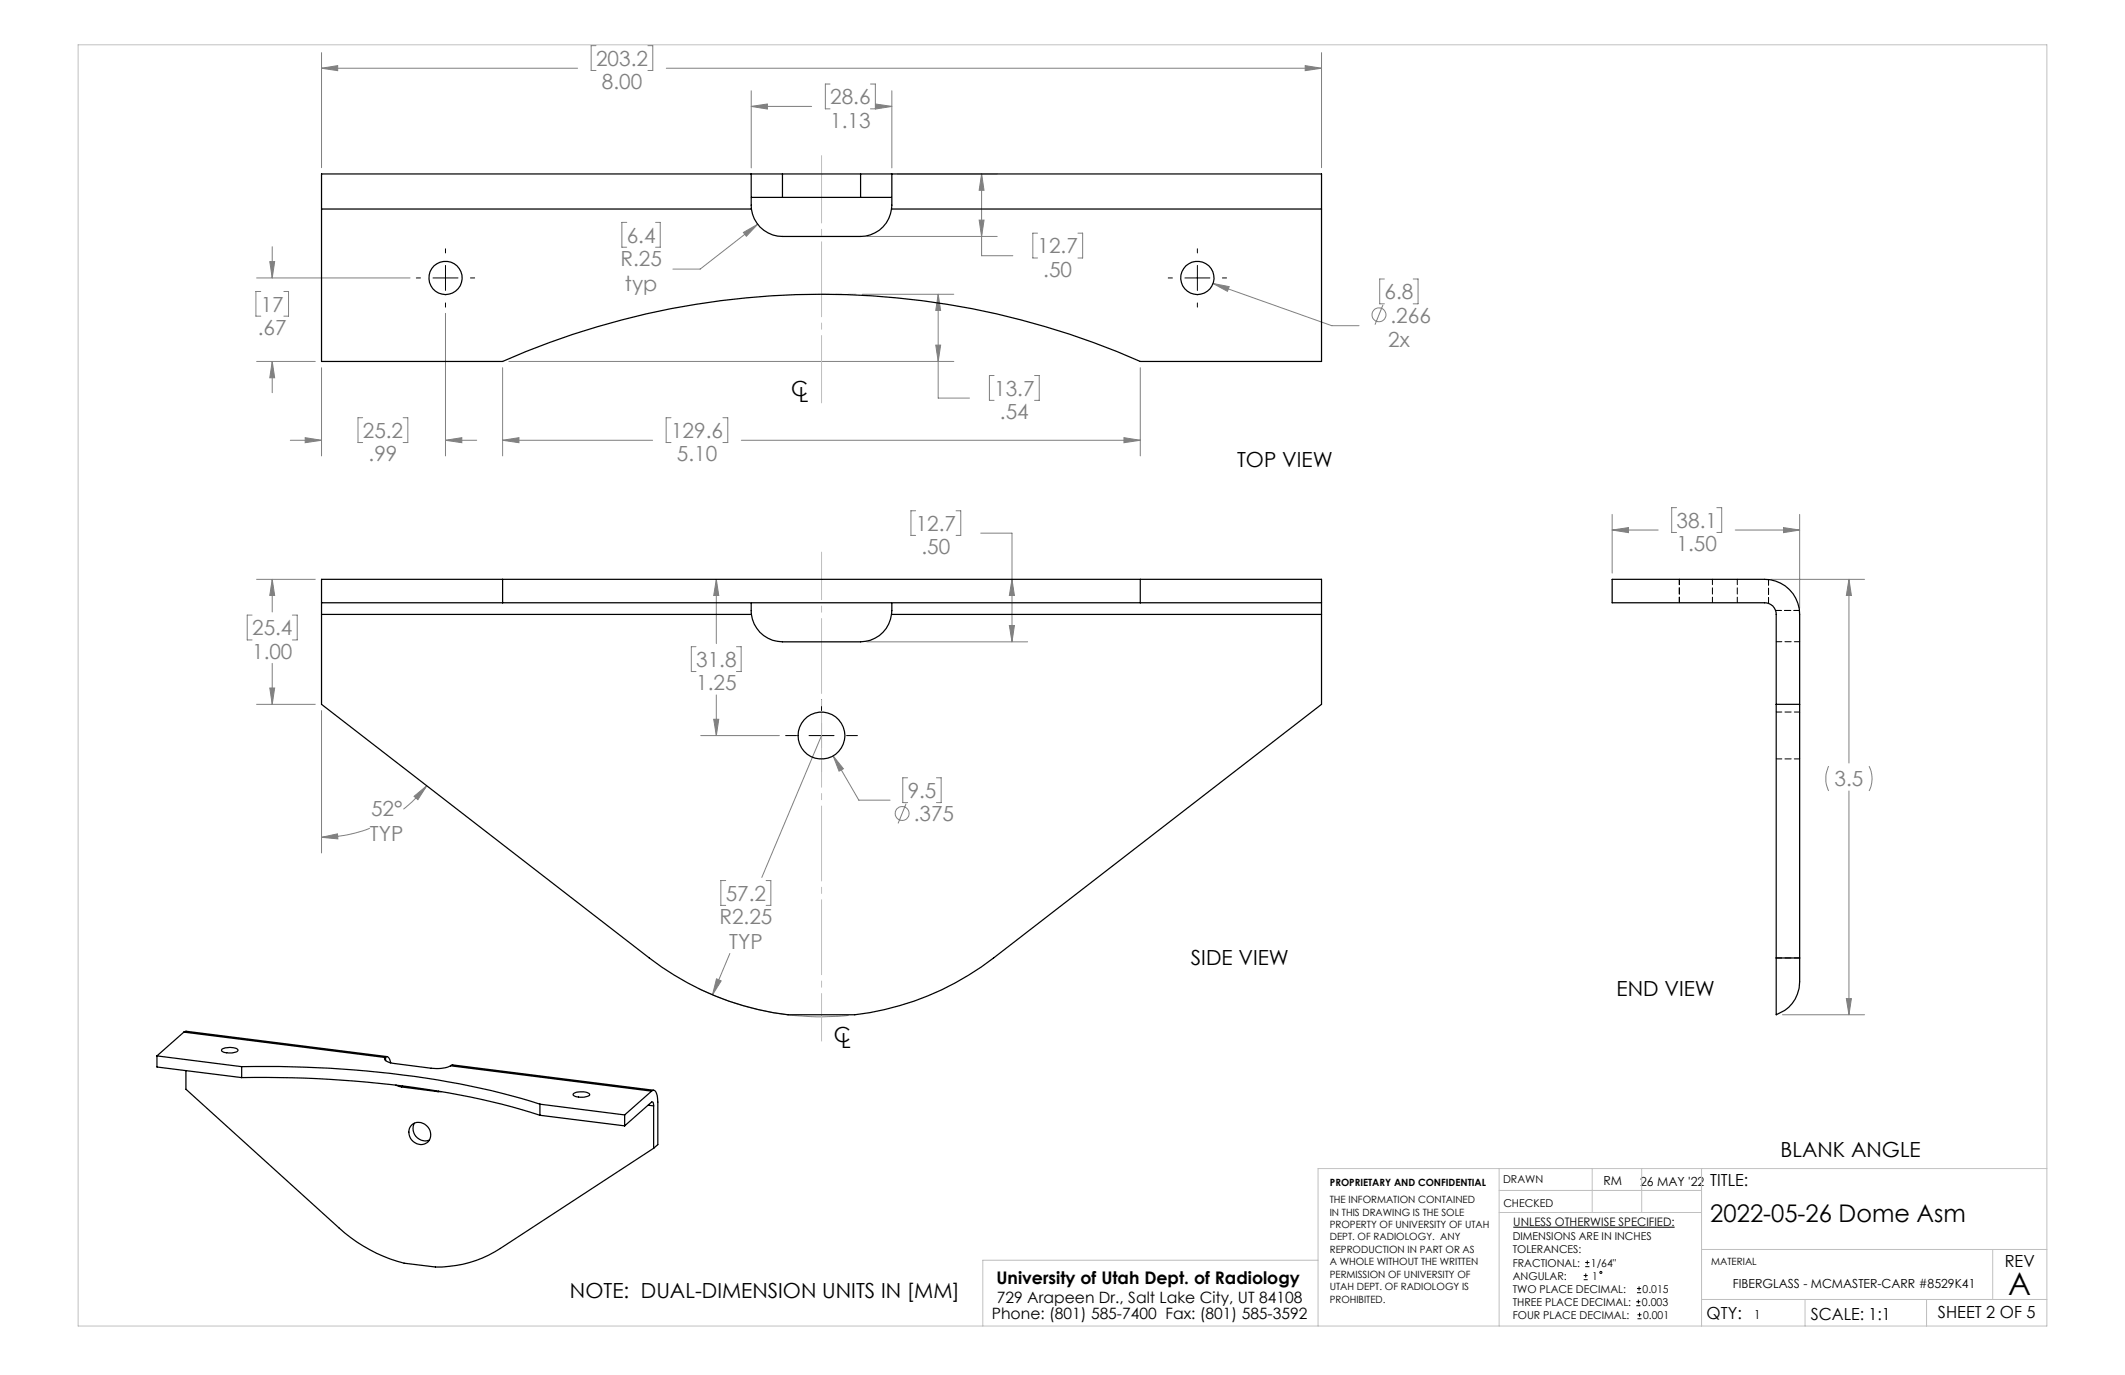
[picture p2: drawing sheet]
<svg xmlns="http://www.w3.org/2000/svg" width="432mm" height="279mm" viewBox="0 0 432 279" stroke-linecap="round" stroke-linejoin="round" font-family="sans-serif">
<g fill="none" stroke="#808080" stroke-width=".2">
<path d="M65.3 10.7v23.4M65.3 13.9h52.1M65.3 13.9l3.3-.6v1.1zM121.1 9.3h-1v5h1M131.7 9.3h.9v5h-.9M135.4 13.9h133.1M152.6 18.5v15.6M168.7 17.1h-1v5h1M176.9 17.1h1v5h-1M181.2 18.5v15.6M265.2 13.3l3.3 .6-3.3 .5zM268.5 10.7v23.4"/>
<path d="M152.6 21.6h12.3M152.6 21.6l3.3-.5v1.1zM177.9 21.1l3.3 .5-3.3 .6zM180.6 21.6h.6M182.4 35.3h20.2M199.5 35.3v16.7h6.3M199.5 35.3l.5 3.4h-1zM52.1 56.5h31.2M53 59.2h-1v5h1M54.8 53.2h1l-.5 3.3zM55.3 50.1v6.4M57.7 59.2h.9v5h-.9"/>
<path d="M127.4 45.2h-1v5h1M133.2 45.2h1v5h-1M151.1 47.2l2.9-1.6-2.3 2.4zM154 45.6l-11.7 9.1h-5.6M175.2 59.8h18.6M176.1 48h26.5M190.6 59.8v21.1h6.4M190.6 59.8l.5 3.3h-1zM199 44.7h1l-.5 3.3zM210.8 47.4h-.9v5h.9M219 47.4h1v5h-1M246.5 57.6l24.1 8.6h5.6"/>
<path d="M246.5 57.6l3.3 .6-.4 1zM281.3 56.7h-.9v5h.9M287.2 56.7h.9v5h-.9M52.1 73.4h12M55.3 73.4l.5 3.4h-1zM55.3 73.4v6.4M65.3 74.7v17.9M90.5 63.7v28.9M102.1 74.7v17.9M103.4 73.4h90.4M190.1 70.1h1l-.5 3.3zM202 76.3h-1v5.1h1"/>
<path d="M210.2 76.3h1v5.1h-1M231.7 74.7v17.9M281 61.9l-1.6 4.1M59 89.5h6.3M62 88.9l3.3 .6-3.3 .5zM73.7 84.9h-1v5h1M81.9 84.9h1v5h-1M90.5 89.5h6.4M90.5 89.5l3.3-.6v1.1zM102.1 89.5h30.5M102.1 89.5l3.3-.6v1.1zM136.3 84.9h-.9v5h.9"/>
<path d="M146.9 84.9h1v5h-1M150.6 89.5h81.1M228.4 88.9l3.3 .6-3.3 .5zM52.1 117.7h12M55.3 117.7l.5 3.3h-1zM55.3 117.7v6.7M145.6 117.7l.4 3.3h-1zM145.6 117.7v13.1M186.1 103.8h-1v5h1M194.3 103.8h.9v5h-.9M199.3 108.3h6.3v22.1M205.6 117.7l.5 3.3h-1z"/>
<path d="M327.6 104.5v12M327.6 107.7h9.3M327.6 107.7l3.3-.5v1zM340.7 103.2h-1v5h1M348.9 103.2h.9v5h-.9M352.6 107.7h13.1M359.8 117.7h19.1M362.4 107.2l3.3 .5-3.3 .5zM365.7 104.5v19.1M375.7 117.7l.5 3.3h-1zM375.7 117.7v37.3M51.2 125h-1v5h1"/>
<path d="M54.8 139.8h1l-.5 3.3zM55.3 134.8v8.3M59.4 125h1v5h-1M141.4 131.4h-.9v5.1h.9M149.6 131.4h1v5.1h-1M176.1 130.4h32.7M205.1 127.1h1l-.5 3.3zM52.1 143.1h12M65.3 144.4v28.9M86.7 159.7l-1.4 1.7-3.3 3M142.4 149.5h16M145 146.2h1l-.4 3.3z"/>
<path d="M145.6 141.2v8.3M166.9 149.5l-12.1 28.8M169.3 153.6l5.2 9h6.4M169.3 153.6l2.1 2.6-.9 .5zM184.4 158h-1v5.1h1M190.3 158h.9v5.1h-.9M371.6 155.7a5.9 5.9 0 0 0 0 5M379.8 155.7a5.6 5.6 0 0 1 0 5M65.3 170.1l3.3-.7 .1 1.1zM75.1 168.3a26.8 26.8 0 0 1-9.8 1.8M84.1 161.8l2.6-2.1-1.8 2.8zM147.5 178.9h-1v5.1h1"/>
<path d="M155.7 178.9h.9v5.1h-.9M184.1 163.3l-1.6 4M375.7 160.7v45.5M145.6 198.9l.9 .4-1.7 2.8zM148.3 193.7l-3.5 8.4M141.9 200.8a57.2 57.2 0 0 0 30.5 5.5M362.2 206.2h16.7M375.2 202.9h1l-.5 3.3z"/>
<circle cx="280.2" cy="64" r="1.41"/>
<circle cx="183.3" cy="165.3" r="1.41"/>
</g>
<g fill="none" stroke="#000" stroke-width=".2">
<path d="M84.6 56.5h.8M88 56.5h5.1M90.5 50.6v.8M90.5 53.9v5.1M95.6 56.5h.8M237.4 56.5h.8M240.8 56.5h5.1M243.3 50.6v.8M243.3 53.9v5.1M248.4 56.5h.8M90.5 61.6v.8M243.3 61.6v.8"/>
<path d="M159.6 149.5h2.3M164.4 149.5h5.1M166.9 142.2v2.2M166.9 146.9v5.1M166.9 154.6v2.2M172 149.5h2.2M307.5 249.4h32.8M321.8 259.2h.8M322.1 257.4h.9M322.1 256.5h.9M322.2 258.8v.8M322.5 256.1v.9"/>
<path d="M321.8 260h.8M332.5 265.3h.8M332.5 264.5h.8M332.6 262.7h.9M332.6 261.8h.9M332.7 268h.9M332.7 267.2h.9M332.9 264.1v.8M333.1 261.4v.9M333.2 266.7v.9"/>
<circle cx="325.3" cy="258.6" r=".2"/>
</g>
<path d="M166.9 112.2v99.4" fill="none" stroke="#c0c0c0" stroke-width=".2" stroke-dasharray="15.2 1.3 1.3 1.3" stroke-dashoffset="5.6"/>
<path d="M166.9 59.8h7.1" fill="none" stroke="#c0c0c0" stroke-width=".2" stroke-dasharray="15.2 1.3 1.3 1.3" stroke-dashoffset="13.6"/>
<path d="M166.9 31.6v50.3" fill="none" stroke="#c0c0c0" stroke-width=".2" stroke-dasharray="15.2 1.3 1.3 1.3" stroke-dashoffset="1.5"/>
<g fill="none" stroke="#c0c0c0" stroke-width=".2">
<path d="M15.9 9.1h400v260.4h-400zM304.6 237.5v32M323.5 237.5v8.9M333.6 237.5v8.9M345.8 237.5v32M415.9 237.5h-148.1v32M267.8 256.1h-68.1v13.4M304.6 246.4h41.2M304.6 241.9h41.2M345.8 253.9h70.1M404.9 253.9v10.2M345.8 264.1h70.1"/>
<path d="M366.8 264.1v5.4M391.5 264.1v5.4"/>
</g>
<g fill="#808080">
<path d="M190.6 59.8l.5 3.3h-1zM190.1 70.1h1l-.5 3.3z"/>
<path d="M169.3 153.6l1.2 3.1 .9-.5zM55.3 117.7l.5 3.3h-1zM54.8 139.8h1l-.5 3.3zM145.6 117.7l.4 3.3h-1zM145 146.2h1l-.4 3.3zM65.3 170.1l3.3-.7 .1 1.1zM84.1 161.8l2.6-2.1-1.8 2.8zM145.6 198.9l-.8 3.2 1.7-2.8zM205.6 117.7l.5 3.3h-1zM205.1 127.1h1l-.5 3.3zM65.3 13.9l3.3-.6v1.1zM265.2 13.3l3.3 .6-3.3 .5zM62 88.9l3.3 .6-3.3 .5zM90.5 89.5l3.3-.6v1.1zM55.3 73.4l.5 3.4h-1zM54.8 53.2h1l-.5 3.3zM102.1 89.5l3.3-.6v1.1zM228.4 88.9l3.3 .6-3.3 .5zM199.5 35.3l.5 3.4h-1zM199 44.7h1l-.5 3.3zM177.9 21.1l3.3 .5-3.3 .6zM152.6 21.6l3.3-.5v1.1zM151.1 47.2l.6 .8 2.3-2.4zM246.5 57.6l2.9 1.6 .4-1zM362.4 107.2l3.3 .5-3.3 .5zM327.6 107.7l3.3-.5v1zM375.7 117.7l.5 3.3h-1zM375.2 202.9h1l-.5 3.3z"/>
</g>
<g fill="none" stroke="#000" stroke-width=".25">
<path d="M152.7 35.3h-87.4v7.2M152.7 35.3v7.2M152.7 35.3h6.3M159 35.3h15.9M159 35.3v4.8M174.9 35.3h6.3M174.9 35.3v4.8M181.2 35.3v7.2M181.2 35.3h87.3v7.2M65.3 42.5v30.9h36.8a160.6 160.6 0 0 1 129.6 0h36.8v-30.9M65.3 42.5h87.4M152.7 42.5a6.3 6.3 0 0 0 6.3 5.5h15.9a6.3 6.3 0 0 0 6.3-5.5"/>
<path d="M152.7 40.1h6.3M159 40.1h15.9M174.9 40.1h6.3M181.2 42.5h87.3M102.1 117.7h129.6M102.1 117.7v4.8M102.1 117.7h-36.8v4.8M231.7 117.7v4.8M231.7 117.7h36.8v4.8M65.3 122.5v2.3M65.3 124.8v18.3l66.6 51.6a57.1 57.1 0 0 0 28.2 11.5h13.6a57.1 57.1 0 0 0 28.2-11.5l66.6-51.6v-18.3M65.3 122.5h36.8"/>
<path d="M65.3 124.8h87.4M102.1 122.5h129.6M152.6 122.6l.1 2.2M152.7 124.8a6.3 6.3 0 0 0 6.3 5.6h15.9a6.3 6.3 0 0 0 6.3-5.6M181.2 124.8h87.3M181.2 122.6v2.2M231.7 122.5h36.8M268.5 122.5v2.3M360.9 143.1h4.8M360.9 194.7v-69.9a2.29 2.29 0 0 0-2.3-2.3h-31v-4.8h31a7.1 7.1 0 0 1 7.1 7.1v69.9M360.9 194.7v11.5a7.2 7.2 0 0 0 4.8-7.8v-3.7M360.9 194.7h4.8"/>
<path d="M31.9 214.6l17.2 2.1M31.9 214.6v2.2l17.2 2.2M37.4 209.7l.4-.2 40.8 5.2M37.4 209.7l-5.5 4.9M37.4 209.7l40.8 5.2M37.8 217.6v3.7l31.1 28.3a31.3 31.3 0 0 0 13.2 7.1l6.4 .8a23.4 23.4 0 0 0 13.2-3.8l31.1-20.4M45.1 213.2a3.3 3.3 0 0 1 3.2 .1l.1 .1a2.14 2.14 0 0 1-2.3 .5l-1-.3zM49.1 216.7a206.8 206.8 0 0 1 52.9 5.4l7.7 2.3M49.1 219a211.1 211.1 0 0 1 52.9 5.4l7.7 2.2M49.1 216.7v2.3M78.2 214.9a.73 .73 0 0 0 .8 .9l1.2 .3 7.4 1a7.1 7.1 0 0 0 3.9-.5M78.4 214.8a.99 .99 0 0 1 1 1.2"/>
<path d="M78.4 214.8l-.2 .1M78.4 214.8v.7M91.5 216.6l.5-.2 40.9 5.1M91.5 216.6l40.9 5.1M80.4 220.5l1.2 .4M81.6 220.9l7.4 .9M81.8 220.7l-.2 .2M83.6 228.6a2.37 2.37 0 0 1 3.3 .4 2.37 2.37 0 0 1-.3 3.3 2.42 2.42 0 0 1-2.9-.7 2.42 2.42 0 0 1-.1-3zM84.2 228.2a2.46 2.46 0 0 0 .4 2.8 2.46 2.46 0 0 0 2.6 .7M89 221.8h.7M89.1 221.7l-.1 .1M109.7 224.4l17.2 2.2"/>
<path d="M109.7 226.6l17.2 2.2M109.7 224.4v2.2M116.5 222.2a3.2 3.2 0 0 1 3.3 .2 2.24 2.24 0 0 1-2.3 .5l-.8-.2-.2-.2zM126.9 226.6v2.2M131.7 224.6l1.1 .1M132.4 221.7a.61 .61 0 0 1 .7-.1 .61 .61 0 0 1 .3 .6l.3 1.7v8.7l-.9 .7M132.4 221.7l-5.5 4.9M132.8 224.7l-.1-.7-.3-.1-5.5 4.9M132.8 224.7v8.6"/>
<circle cx="90.5" cy="56.5" r="3.4"/>
<circle cx="243.3" cy="56.5" r="3.4"/>
<circle cx="166.9" cy="149.5" r="4.8"/>
</g>
<path d="M341.2 117.7v4.8M341.3 122.5v-4.8M348 122.5v-4.8M353 122.5v-4.8M365.7 130.4h-4.7M361 154.2h4.7M365.7 144.7h-4.7M361 194.6h4.7" fill="none" stroke="#000" stroke-width=".2" stroke-dasharray="1.3 .6" stroke-dashoffset=".2"/>
<path d="M359.4 122.6v-4.9M360.8 124h4.9M365.7 124h-4.9" fill="none" stroke="#000" stroke-width=".2" stroke-dasharray="1.3 .6" stroke-dashoffset=".1"/>
<text font-size="6.3" x="408.1" y="263.1">A</text>
<text font-size="4.9" x="347.5" y="248.2">2022-05-26 Dome Asm</text>
<g font-size="4.2" fill="#808080">
<text x="121.1" y="13.4">203.2</text>
<text x="122.3" y="18.1">8.00</text>
<text x="168.7" y="21.2">28.6</text>
<text x="168.7" y="25.9">1.13</text>
<text x="127.4" y="49.3">6.4</text>
<text x="210.8" y="51.5">12.7</text>
<text x="126.1" y="54.1">R.25</text>
<text x="127" y="59.1">typ</text>
<text x="212" y="56.2">.50</text>
<text x="53" y="63.3">17</text>
<text x="281.3" y="60.8">6.8</text>
<text x="282.6" y="65.6">.266</text>
<text x="52.4" y="68.1">.67</text>
<text x="282.1" y="70.6">2x</text>
<text x="202" y="80.4">13.7</text>
<text x="73.7" y="89">25.2</text>
<text x="136.4" y="89">129.6</text>
<text x="203.2" y="85.2">.54</text>
<text x="74.9" y="93.7">.99</text>
<text x="137.5" y="93.7">5.10</text>
<text x="186.1" y="107.9">12.7</text>
<text x="340.7" y="107.2">38.1</text>
<text x="187.2" y="112.6">.50</text>
<text x="340.7" y="112">1.50</text>
<text x="51.2" y="129.1">25.4</text>
<text x="51.2" y="133.8">1.00</text>
<text x="141.5" y="135.5">31.8</text>
<text x="141.5" y="140.3">1.25</text>
<text x="372.8" y="159.8">3.5</text>
<text x="75.4" y="165.8">52°</text>
<text x="184.4" y="162.1">9.5</text>
<text x="185.7" y="166.9">.375</text>
<text x="75.2" y="170.8">TYP</text>
<text x="147.5" y="183">57.2</text>
<text x="146.2" y="187.8">R2.25</text>
<text x="148.2" y="192.8">TYP</text>
</g>
<g font-size="4.2">
<text x="160.8" y="80.4">C</text>
<text x="162.3" y="81.6">L</text>
<text x="251.4" y="94.9">TOP VIEW</text>
<text x="242" y="196">SIDE VIEW</text>
<text x="328.5" y="202.5">END VIEW</text>
<text x="169.4" y="211.8">C</text>
<text x="171" y="213">L</text>
<text x="361.8" y="235">BLANK ANGLE</text>
<text x="115.8" y="263.8">NOTE: DUAL-DIMENSION UNITS IN [MM]</text>
</g>
<text font-size="3.5" x="202.5" y="260.9">University of Utah Dept. of Radiology</text>
<g font-size="3.4">
<text x="347.5" y="240.9">TITLE:</text>
<text x="407.4" y="257.6">REV</text>
<text x="346.8" y="268.1">QTY:</text>
<text x="368" y="268.1">SCALE: 1:1</text>
<text x="393.8" y="267.9">SHEET 2 OF 5</text>
</g>
<g font-size="3.2">
<text x="201.5" y="268">Phone: (801) 585-7400 Fax: (801) 585-3592</text>
<text x="202.6" y="264.8">729 Arapeen Dr., Salt Lake City, UT 84108</text>
</g>
<g font-size="2.5">
<text x="325.8" y="240.8">RM</text>
<text x="333.3" y="240.9">26 MAY '22</text>
<text x="352.1" y="261.7">FIBERGLASS - MCMASTER-CARR #8529K41</text>
<text x="356.5" y="268">1</text>
</g>
<text font-size="2.4" x="307.5" y="249.1">UNLESS OTHERWISE SPECIFIED:</text>
<g font-size="2.2">
<text x="305.4" y="240.4">DRAWN</text>
<text x="305.5" y="245.3">CHECKED</text>
<text x="307.4" y="252.1">DIMENSIONS ARE IN INCHES</text>
<text x="307.4" y="254.7">TOLERANCES:</text>
<text x="307.4" y="257.4">FRACTIONAL:</text>
<text x="323.3" y="257.4">1/64&quot;</text>
<text x="307.4" y="262.7">TWO PLACE DECIMAL:</text>
<text x="307.4" y="260">ANGULAR:</text>
<text x="323.5" y="260">1</text>
<text x="333.8" y="262.7">0.015</text>
<text x="307.4" y="265.3">THREE PLACE DECIMAL:</text>
<text x="307.4" y="268">FOUR PLACE DECIMAL:</text>
<text x="333.6" y="265.3">0.003</text>
<text x="333.9" y="268">0.001</text>
</g>
<g font-size="2">
<text x="270.2" y="244.5">THE INFORMATION CONTAINED</text>
<text x="270.2" y="241.1">PROPRIETARY AND CONFIDENTIAL</text>
<text x="270.2" y="247">IN THIS DRAWING IS THE SOLE</text>
<text x="270.2" y="249.5">PROPERTY OF UNIVERSITY OF UTAH</text>
<text x="270.2" y="252.1">DEPT. OF RADIOLOGY. ANY</text>
<text x="270.2" y="254.6">REPRODUCTION IN PART OR AS</text>
<text x="270.2" y="257.1">A WHOLE WITHOUT THE WRITTEN</text>
<text x="347.7" y="257.1">MATERIAL</text>
<text x="270.2" y="259.6">PERMISSION OF UNIVERSITY OF</text>
<text x="270.2" y="262.1">UTAH DEPT. OF RADIOLOGY IS</text>
<text x="270.2" y="264.7">PROHIBITED.</text>
</g>
</svg>
